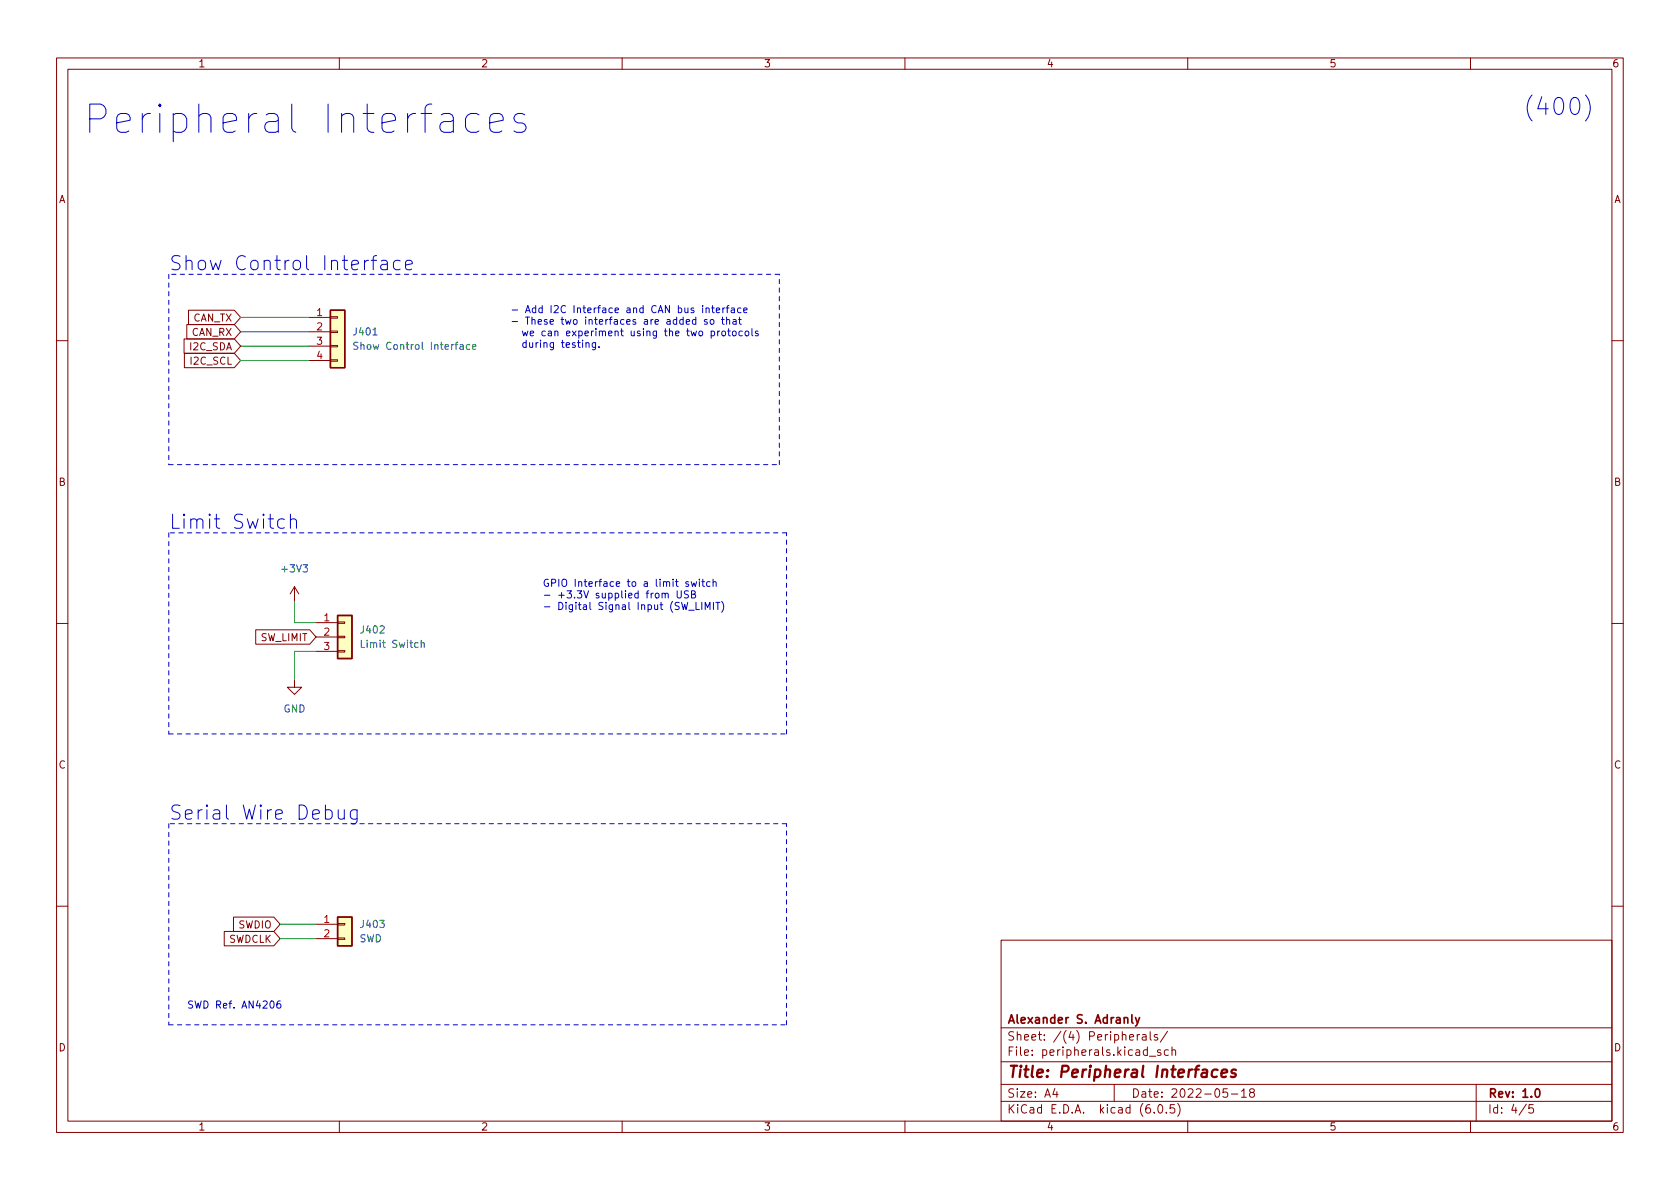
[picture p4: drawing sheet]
<svg xmlns="http://www.w3.org/2000/svg" width="297mm" height="210mm" viewBox="0 0 297 210" stroke-linecap="round" stroke-linejoin="round" font-family="sans-serif">
<g fill="none" stroke="#840000" stroke-width=".18">
<path d="M10 10.2h277v190.1h-277zM12 12.2h273v186.1h-273zM60 10.2v2M110 10.2v2M160 10.2v2M210 10.2v2M260 10.2v2M32.5 59.9h8.9l1.1 1.3-1.1 1.3h-8.9zM33 57.4h8.4l1.1 1.3-1.1 1.2h-8.4zM33.3 54.9h8.1l1.1 1.2-1.1 1.3h-8.1zM54.6 56.1h3.8M54.6 58.7h3.8"/>
<path d="M58.4 58.5h1.3v.3h-1.3zM58.4 56h1.3v.3h-1.3zM10 60.2h2M32.6 62.5h8.8l1.1 1.2-1.1 1.3h-8.8zM54.6 61.2h3.8M54.6 63.7h3.8M58.4 63.6h1.3v.3h-1.3zM58.4 61.1h1.3v.2h-1.3zM285 60.2h2M10 110.2h2M45.2 111.4h9.6l1.1 1.2-1.1 1.3h-9.6zM52.1 103.8l-.8 1.2"/>
<path d="M52.1 103.8v2.5M52.1 103.8l.7 1.2M55.9 110.1h3.8M55.9 112.6h3.8M55.9 115.2h3.8M59.7 115.1h1.3v.2h-1.3zM59.7 112.5h1.3v.3h-1.3zM59.7 110h1.3v.2h-1.3zM285 110.2h2M52.1 120.3v1.2h1.2l-1.2 1.3-1.3-1.3h1.3M10 160.2h2M39.6 164.7h8.8l1.1 1.3-1.1 1.3h-8.8z"/>
<path d="M41.3 162.2h7.1l1.1 1.2-1.1 1.3h-7.1zM55.9 163.4h3.8M55.9 166h3.8M59.7 165.9h1.3v.2h-1.3zM59.7 163.3h1.3v.3h-1.3zM177 166.3h108v32h-108zM285 160.2h2M60 198.3v2M110 198.3v2M160 198.3v2M177 194.8h108M177 191.8h108"/>
<path d="M177 187.8h108M177 181.8h108M186.5 192.5l-.4 1h1M186.9 193v1M197 191.8v3M199.7 183.4l.7-.1v-.3l-.5-.1-.2 .2 .1 .8h.6M201.1 182.9v1M201.5 182.9l-.3 .1-.1 .2M202 183h.6v.9M202.6 183.3l-.5 .1a.29 .29 0 0 0-.2 .2 .29 .29 0 0 0 .2 .3h.5M203.2 186.8h1.2M203.4 182.4v1.3l.2 .2"/>
<path d="M204.1 196.7v.1M204.6 183l-.3-.1-.2 .2v.3l.5 .1v.4h-.5M204.9 195.4l.2-.1a.81 .81 0 0 1 .6 .7 .81 .81 0 0 1-.3 .8h-.2a.81 .81 0 0 1-.6-.6 .81 .81 0 0 1 .3-.8zM205.2 185.7l-.3-.1-.3 .2 .1 .3 .5 .1v.4h-.6M206.2 196.7v.1M206.4 182.4l-1.3 1.9M206.6 185.7l-.5-.1-.2 .3v.4l.1 .3h.6M207.2 185.8l.2-.2 .4 .1 .1 .9M207.2 185.1v1.5M207.6 195.3h-.7v.7l.2-.1 .5 .1 .1 .2-.1 .5-.2 .1-.5-.1M208.2 195.1a1.72 1.72 0 0 1 0 2.3M210 198.3v2"/>
<path d="M217 192.5h-.7l-.1 .7 .2-.1 .5 .1 .2 .2-.1 .5-.2 .1-.6-.1M217.7 193.5h1.2M219.5 193l.4-.5v1.5M219.5 194h.9M221.2 193.2l-.3-.3 .1-.2 .2-.2 .4 .1 .2 .2-.1 .2-.6 .2-.2 .3 .1 .4 .2 .1h.4l.2-.3-.1-.4-.2-.1M260 198.3v2M261 191.8v6.5M269.9 195.3l-1.3 1.9M271.1 195.3h-.7l-.1 .7 .2-.1 .5 .1 .2 .2-.1 .5-.2 .1-.6-.1"/>
</g>
<path d="M200.1 179.4v1.3l.2 .2M200.8 179.9l.3 1M201.5 179.9l-.5 1.4-.2 .1M271.6 192.6l.2-.1a.82 .82 0 0 1 .6 .7 .82 .82 0 0 1-.3 .8h-.2a.81 .81 0 0 1-.6-.6 .81 .81 0 0 1 .3-.8z" fill="none" stroke="#840000" stroke-width=".3"/>
<path d="M215.3 189.2a.66 .66 0 0 0-1 .3l-.1 .6 .2 .3 .2 .1 .5-.1M216 189.8l1-.2-.1-.4-.2-.1-.6 .1-.2 1 .3 .3 .6-.1M218.5 189.2a.49 .49 0 0 0-.8 .3l.1 .2 .6 .2 .1 .2-.1 .3-.2 .1-.6-.1" fill="none" stroke="#840000" stroke-width=".4"/>
<g fill="#ffffc2" stroke="#ffffc2" stroke-width=".18">
<path d="M59.7 108.8h2.5v7.7h-2.5z"/>
<path d="M59.7 162.2h2.5v5.1h-2.5z"/>
<path d="M58.4 54.9h2.6v10.1h-2.6z"/>
</g>
<path d="M58.4 54.9h2.6v10.1h-2.6zM59.7 108.8h2.5v7.7h-2.5zM59.7 162.2h2.5v5.1h-2.5z" fill="none" stroke="#840000" stroke-width=".25"/>
<path d="M63.3 60.6l-.5-.1-.2 .3 .1 .3 .5 .2v.4l-.2 .1-.4-.1M83.1 61l-.4-.1-.3 .3 .2 .5h.5M83.5 61.4l.6-.2v-.2l-.4-.1-.2 .2 .1 .6h.5M74.5 113.8l.1-.2 .3 .1 .1 .8M74.5 113.2v1.3" fill="none" stroke="#006464" stroke-width=".18"/>
<g fill="none" stroke="#0000c2" stroke-width=".18">
<path d="M280.3 16.8a3.4 3.4 0 0 1 0 4.6M84.7 20.3l-.5-.2h-.9l-.5 .2-.5 .7v1.4l.5 .8 .5 .2h.9l.5-.2M86.6 21.7l2.4-.4v-.5l-.3-.5-.4-.2h-1l-.5 .2-.2 .5v1.9l.2 .5 .5 .2h1l.4-.2M92.8 20.3l-.5-.2h-.7l-.5 .2-.2 .5 .2 .7 .5 .2h.7l.5 .3 .2 .4-.2 .8-.5 .2h-1l-.4-.2M65.6 46h1M66.6 45.2l-.5 .1-.1 .3v2.1M67.4 46.2l.3-.2 .7 .2 .1 .2v1.3M68.5 46.6l-.8 .1a.49 .49 0 0 0-.4 .5 .49 .49 0 0 0 .4 .5l.8-.1M70.8 46.2l-.8-.2-.4 .5v.7l.2 .4 .2 .1 .8-.1M71.7 46.9l1.2-.3-.1-.4-.7-.2-.4 .4v.9l.1 .3 .3 .1 .7-.1M123 56.6l-.3-.1-.3 .2 .1 .6h.5M123 56.1v1.2"/>
<path d="M124.2 54v.2M124.2 54.5v.8M124.8 54.6l.2-.1h.3l.1 .8M124.8 54.5v.8M125 56.6l-.3-.1-.2 .2 .1 .2 .4 .1v.3h-.5M125.6 56.6l.2-.1 .4 .1v.5l-.1 .2h-.3l-.2-.1zM125.7 58.6l.4-.1 .3 .3-.2 .5h-.5M125.7 58.5v1.3M125.8 54.5h.5M126 54v1.1l.3 .2M126.7 54.9l.6-.1-.1-.3h-.4l-.1 .1v.6h.5M126.9 58.5v.9"/>
<path d="M127.3 58.5l-.4 .3M127.6 56.5h.4M127.7 56.1v1.1l.3 .1M127.7 58.6l.3-.1 .3 .3v.3l-.3 .3-.3-.1-.1-.2zM127.8 54.5v.8M128.2 54.5l-.4 .2M128.4 54.5h.5M128.5 56.6l.1-.1 .4 .1v.7M128.5 56.1v1.2M128.6 58.5h.5M128.8 58.1v1.1l.3 .2M128.9 54l-.3 .2v1.1"/>
<path d="M129.3 54.5h.5l.1 .8M129.6 56.6h.5l.1 .7M129.6 58.6l.3-.1 .3 .3v.3l-.3 .3-.3-.1-.1-.2zM129.9 54.8h-.5l-.1 .2 .1 .3 .5-.1M130.2 56.8l-.5 .1-.1 .1 .1 .3h.5M130.6 56.5h.5M130.8 56.1v1.1l.3 .1M131 54.5h-.4l-.2 .2 .1 .5h.5M131.2 58.6l-.3-.1-.3 .3 .2 .5h.4M131.5 54.9l.6-.1-.1-.3h-.3l-.2 .1 .1 .6h.4M131.9 58.6l.3-.1 .2 .3v.3l-.2 .3-.3-.1-.2-.2zM132.9 58.1v1.1l.2 .2"/>
<path d="M134 58.6l-.3-.1-.2 .2 .1 .2 .4 .1v.3h-.5M103 60.6v.8M103.6 60.7l.2-.1h.3l.1 .8M103.6 60.6v.8M105.3 60.6v1l-.2 .3-.3-.1M105.3 60.6h-.4l-.2 .2 .1 .6h.5M105.9 61.3v.1M50.3 91.9l-.7-.1-.5 .4v.7l.2 .4 .3 .1 .7-.1M51.3 92a.62 .62 0 0 1 1.1 .1v1.3M51.3 90.9v2.5M117.1 105l.1-.1 .4 .1v.7M117.6 105.1l.2-.2 .3 .1 .1 .7"/>
<path d="M119.7 104.5v1l.3 .2h.2l.3-.2v-1M121.7 102.9h-.3l-.2 .1 .1 .2 .4 .1v.3h-.5M121.7 104.5h-.5l-.1 .1v.4l.5 .2 .1 .3-.2 .2h-.5M121.8 107.9h1M122.2 102.9l.2 .8 .3-.6 .2 .6 .3-.8M122.3 105.1l.5-.1 .1-.2v-.2l-.6-.1v1.2h.5l.1-.1 .1-.3-.3-.2M123.1 106.5v1.3h.6M123.7 102.4v.2M123.7 102.9v.8M124.1 102.9h.5M124.1 106.5v1.3M124.3 102.4v1.1l.3 .2"/>
<path d="M124.7 107.8v-1.3l.4 .9 .4-.9v1.3M125.5 102.9h-.3l-.3 .2 .2 .5h.4M126.1 103l.2-.1h.3v.8M126.1 102.4v1.3M126.1 106.5v1.3M126.6 106.5h.7M126.9 106.5v1.3M127.6 106.3a1.46 1.46 0 0 1 0 2M59.8 143.2v1.3l.1 .2a.68 .68 0 0 0 1-.1M60.9 143.2v1.7M63.1 143.2v2a.68 .68 0 0 1-1 .4M63.1 143.3l-.7-.1-.5 .5v.7l.3 .3 .2 .2 .7-.2"/>
<path d="M47.9 177.1l.1-.1a.68 .68 0 0 1 .5 .6 .68 .68 0 0 1-.5 .7l-.1-.1-.2-.4zM49.5 177l-.3 .1a.86 .86 0 0 0 0 1.2l.4-.1 .1-.5-.3-.2h-.2l-.3 .2"/>
</g>
<path d="M29.8 48.5v33.7M137.8 48.5h-108M29.8 94.2v35.6M29.8 82.2h108M137.8 82.2v-33.7M139.1 94.2h-109.3M29.8 129.8h109.3M139.1 129.8v-35.6M29.8 145.7v35.5M139.1 145.7h-109.3M29.8 181.2h109.3M139.1 181.2v-35.5" fill="none" stroke="#0000c2" stroke-width=".18" stroke-dasharray=".8 .8"/>
<path d="M42.5 56.1h12.1M42.5 58.7h12.1M42.5 61.2h12.1M42.5 63.7h12.1M52.1 106.3v3.8h3.8M55.9 115.2h-3.8v5.1M49.5 166h6.4M49.5 163.4h6.4" fill="none" stroke="#009600" stroke-width=".18"/>
<text font-size="7" fill="#0000c2" x="14.6" y="23.6">Peripheral Interfaces</text>
<text font-size="4.2" fill="#0000c2" x="269.2" y="20.4">(400)</text>
<g font-size="3.5" fill="#0000c2">
<text x="29.8" y="47.8">Show Control Interface</text>
<text x="29.8" y="93.5">Limit Switch</text>
<text x="29.8" y="145">Serial Wire Debug</text>
</g>
<text font-size="2.8" fill="#840000" x="178" y="190.6">Title: Peripheral Interfaces</text>
<g font-size="2.1" fill="#840000">
<text x="178" y="184">Sheet: /(4) Peripherals/</text>
<text x="178" y="181">Alexander S. Adranly</text>
<text x="178" y="186.7">File: peripherals.kicad_sch</text>
<text x="178" y="196.9">KiCad E.D.A. kicad (6.0.5)</text>
<text x="178" y="194.1">Size: A4</text>
<text x="200" y="194.1">Date: 2022-05-18</text>
<text x="263" y="194.1">Rev: 1.0</text>
<text x="263" y="196.9">Id: 4/5</text>
</g>
<g font-size="1.8" fill="#840000">
<text x="35" y="11.9">1</text>
<text x="85" y="11.9">2</text>
<text x="135" y="11.9">3</text>
<text x="185" y="11.9">4</text>
<text x="235" y="11.9">5</text>
<text x="285" y="11.9">6</text>
<text x="10.3" y="35.9">A</text>
<text x="285.3" y="35.9">A</text>
<text x="33.8" y="59.4">CAN_RX</text>
<text x="34" y="56.9">CAN_TX</text>
<text x="33.6" y="61.9">I2C_SDA</text>
<text x="33.8" y="64.5">I2C_SCL</text>
<text x="10.3" y="85.9">B</text>
<text x="285.3" y="85.9">B</text>
<text x="46" y="113.4">SW_LIMIT</text>
<text x="10.3" y="135.9">C</text>
<text x="285.3" y="135.9">C</text>
<text x="40.3" y="166.7">SWDCLK</text>
<text x="42.1" y="164.2">SWDIO</text>
<text x="10.3" y="185.9">D</text>
<text x="285.3" y="185.9">D</text>
<text x="35" y="199.9">1</text>
<text x="85" y="199.9">2</text>
<text x="135" y="199.9">3</text>
<text x="185" y="199.9">4</text>
<text x="235" y="199.9">5</text>
<text x="285" y="199.9">6</text>
</g>
<g font-size="1.8" fill="#a90000">
<text x="56" y="55.9">1</text>
<text x="56" y="58.4">2</text>
<text x="56" y="61">3</text>
<text x="56" y="63.5">4</text>
<text x="57.3" y="109.8">1</text>
<text x="57.3" y="112.4">2</text>
<text x="57.3" y="114.9">3</text>
<text x="57.3" y="163.2">1</text>
<text x="57.3" y="165.7">2</text>
</g>
<g font-size="1.8" fill="#006464">
<text x="62.6" y="59.3">J401</text>
<text x="63.7" y="61.8">Show Control Interface</text>
<text x="50" y="101.2">+3V3</text>
<text x="63.9" y="112">J402</text>
<text x="64.2" y="114.5">Limit Switch</text>
<text x="50.1" y="126">GND</text>
<text x="63.5" y="166.6">SWD</text>
<text x="63.9" y="164.1">J403</text>
</g>
<g font-size="1.8" fill="#0000c2">
<text x="90.2" y="55.4">- Add I2C Interface and CAN bus interface</text>
<text x="90.2" y="57.4">- These two interfaces are added so that</text>
<text x="91.2" y="59.4">we can experiment using the two protocols</text>
<text x="91.2" y="61.5">during testing.</text>
<text x="95.9" y="103.8">GPIO Interface to a limit switch</text>
<text x="95.9" y="105.8">- +3.3V supplied from USB</text>
<text x="95.9" y="107.8">- Digital Signal Input (SW_LIMIT)</text>
<text x="33" y="178.3">SWD Ref. AN4206</text>
</g>
</svg>
